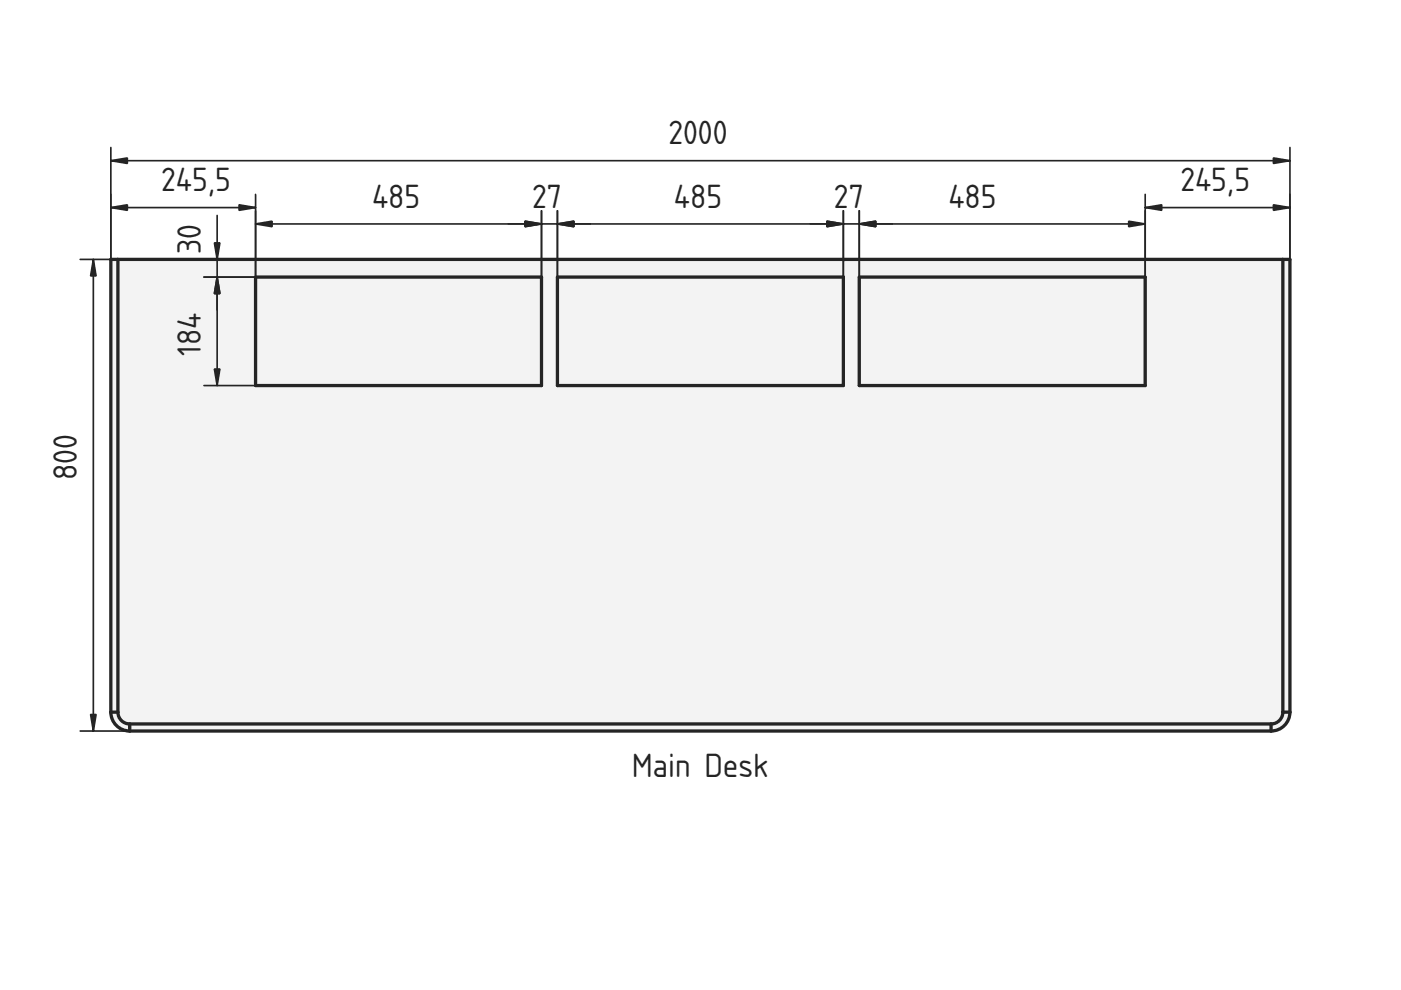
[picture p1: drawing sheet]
<svg xmlns="http://www.w3.org/2000/svg" width="297mm" height="210mm" viewBox="0 0 297 210" stroke-linecap="round" stroke-linejoin="round" font-family="sans-serif">
<g fill="#f1f3f5">
<path d="M23.5 55h250v96a4 4 0 0 1-4 4h-242a4 4 0 0 1-4-4z" fill-rule="evenodd"/>
<path d="M25 55h247v96a2.5 2.5 0 0 1-2.5 2.5h-242a2.5 2.5 0 0 1-2.5-2.5z" fill-rule="evenodd"/>
<path d="M182.2 58.7h60.6v23h-60.6z" fill-rule="evenodd"/>
<path d="M118.2 58.7h60.6v23h-60.6z" fill-rule="evenodd"/>
<path d="M54.2 58.7h60.6v23h-60.6z" fill-rule="evenodd"/>
<path d="M27.5 153.5h242v1.5h-242z" fill-rule="evenodd"/>
<path d="M272 55h1.5v96h-1.5z" fill-rule="evenodd"/>
<path d="M23.5 55h1.5v96h-1.5z" fill-rule="evenodd"/>
<path d="M23.5 151h1.5a2.5 2.5 0 0 0 2.5 2.5v1.5a4 4 0 0 1-4-4z" fill-rule="evenodd"/>
<path d="M269.5 153.5a2.5 2.5 0 0 0 2.5-2.5h1.5a4 4 0 0 1-4 4z" fill-rule="evenodd"/>
</g>
<g fill="none" stroke="#212529" stroke-width=".7">
<path d="M25 55v96M54.2 58.7h60.6v23h-60.6zM118.2 58.7h60.6v23h-60.6zM182.2 58.7h60.6v23h-60.6zM272 55v96M23.5 151a4 4 0 0 0 4 4M23.5 151v-96h250v96M23.5 151h1.5M25 151a2.5 2.5 0 0 0 2.5 2.5M27.5 155h242M27.5 153.5h242M27.5 153.5v1.5"/>
<path d="M269.5 153.5v1.5M272 151a2.5 2.5 0 0 1-2.5 2.5M272 151h1.5M273.5 151a4 4 0 0 1-4 4"/>
</g>
<g fill="none" stroke="#212529" stroke-width=".35">
<path d="M23.5 34.1h250M23.5 31.3v23.7M273.5 31.3v23.7M17 55h31.8M19.8 55v100M23.5 44h30.7M46 45.7v36M54.2 47.5h188.6M54.2 41.2v17.5h-11M114.8 44.7v14M118.2 44.7v14M178.8 44.7v14"/>
<path d="M182.2 44.7v14M242.8 41.2v17.5M242.8 44h30.7M43.2 81.7h11M17 155h10.5"/>
</g>
<g fill="#212529" stroke="#212529" stroke-width=".35">
<path d="M270 33.5l3.5 .6-3.5 .6z"/>
<path d="M23.5 34.1l3.5-.6v1.2z"/>
<path d="M19.8 55l.6 3.5h-1.2z"/>
<path d="M19.2 151.5h1.2l-.6 3.5z"/>
<path d="M54.2 47.5l3.5-.6v1.2z"/>
<path d="M111.3 46.9l3.5 .6-3.5 .6z"/>
<path d="M118.2 47.5l3.5-.6v1.2z"/>
<path d="M175.3 46.9l3.5 .6-3.5 .6z"/>
<path d="M182.2 47.5l3.5-.6v1.2z"/>
<path d="M239.3 46.9l3.5 .6-3.5 .6z"/>
<path d="M45.5 78.2h1.1l-.6 3.5z"/>
<path d="M46 58.7l.6 3.5h-1.1z"/>
<path d="M45.5 51.5h1.1l-.6 3.5z"/>
<path d="M50.7 43.4l3.5 .6-3.5 .6z"/>
<path d="M23.5 44l3.5-.6v1.2z"/>
<path d="M270 43.4l3.5 .6-3.5 .6z"/>
<path d="M242.8 44l3.5-.6v1.2z"/>
</g>
<g font-size="6.7" fill="#212529">
<text x="141.7" y="30.6">2000</text>
<text x="34.2" y="40.5">245,5</text>
<text x="250.3" y="40.5">245,5</text>
<text x="78.9" y="44">485</text>
<text x="112.8" y="44">27</text>
<text x="142.9" y="44">485</text>
<text x="176.8" y="44">27</text>
<text x="201.1" y="44">485</text>
<text x="42.6" y="53.8" transform="rotate(-90 42.6 53.8)">30</text>
<text x="42.6" y="75.4" transform="rotate(-90 42.6 75.4)">184</text>
<text x="16.3" y="101.8" transform="rotate(-90 16.3 101.8)">800</text>
<text x="134" y="164.8">Main Desk</text>
</g>
</svg>
